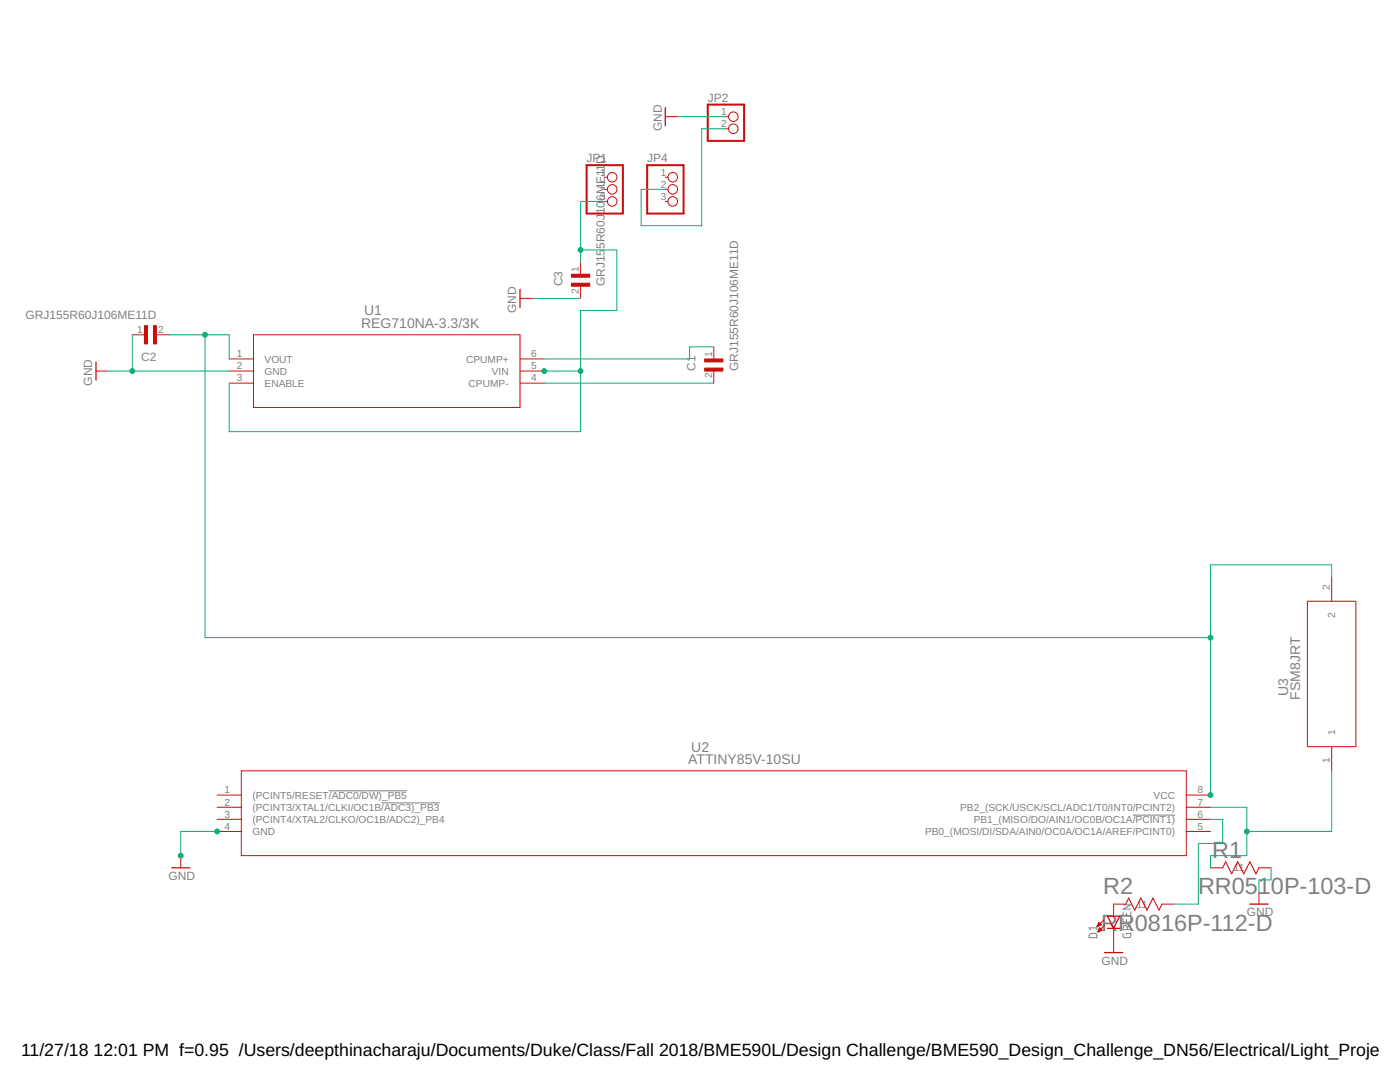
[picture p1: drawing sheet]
<?xml version="1.0" encoding="utf-8"?>
<!DOCTYPE eagle SYSTEM "eagle.dtd">
<!--
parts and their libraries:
SparkFun-LED: Licensing: Creative Commons ShareAlike 4.0 International - https://creativecommons.org/licenses/by-sa/4.0
-->
<eagle version="9.2.2">
<drawing>
<settings>
<setting alwaysvectorfont="no"/>
<setting verticaltext="up"/>
</settings>
<grid distance="0.1" unitdist="inch" unit="inch" style="lines" multiple="1" display="no" altdistance="0.01" altunitdist="inch" altunit="inch"/>
<schematic xreflabel="%F%N/%S.%C%R" xrefpart="/%S.%C%R">
<libraries>
<library name="voltage_reg">
<symbols>
<symbol name="REG710-25_DBV_6">
<pin name="VOUT" x="2.54" y="0" length="middle" direction="out"/>
<pin name="GND" x="2.54" y="-2.54" length="middle" direction="pwr"/>
<pin name="ENABLE" x="2.54" y="-5.08" length="middle" direction="pas"/>
<pin name="CPUMP-" x="68.58" y="-5.08" length="middle" direction="pas" rot="R180"/>
<pin name="VIN" x="68.58" y="-2.54" length="middle" direction="in" rot="R180"/>
<pin name="CPUMP+" x="68.58" y="0" length="middle" direction="pas" rot="R180"/>
<wire x1="7.62" y1="5.08" x2="7.62" y2="-10.16" width="0.1524" layer="94"/>
<wire x1="7.62" y1="-10.16" x2="63.5" y2="-10.16" width="0.1524" layer="94"/>
<wire x1="63.5" y1="-10.16" x2="63.5" y2="5.08" width="0.1524" layer="94"/>
<wire x1="63.5" y1="5.08" x2="7.62" y2="5.08" width="0.1524" layer="94"/>
<text x="30.8356" y="9.1186" size="2.0828" layer="95" ratio="6" rot="SR0">&gt;Name</text>
<text x="30.2006" y="6.5786" size="2.0828" layer="96" ratio="6" rot="SR0">&gt;Value</text>
</symbol>
</symbols>
<devicesets>
<deviceset name="REG710NA-3.3/3K" prefix="U">
<gates>
<gate name="A" symbol="REG710-25_DBV_6" x="0" y="0"/>
</gates>
<devices>
<device name="" package="DBV6">
<connects>
<connect gate="A" pin="CPUMP+" pad="6"/>
<connect gate="A" pin="CPUMP-" pad="4"/>
<connect gate="A" pin="ENABLE" pad="3"/>
<connect gate="A" pin="GND" pad="2"/>
<connect gate="A" pin="VIN" pad="5"/>
<connect gate="A" pin="VOUT" pad="1"/>
</connects>
<technologies>
<technology name="">
<attribute name="MANUFACTURER_PART_NUMBER" value="REG710NA3.33K" constant="no"/>
<attribute name="VENDOR" value="Texas Instruments" constant="no"/>
</technology>
</technologies>
</device>
<device name="DBV6-M" package="DBV6-M">
<connects>
<connect gate="A" pin="CPUMP+" pad="6"/>
<connect gate="A" pin="CPUMP-" pad="4"/>
<connect gate="A" pin="ENABLE" pad="3"/>
<connect gate="A" pin="GND" pad="2"/>
<connect gate="A" pin="VIN" pad="5"/>
<connect gate="A" pin="VOUT" pad="1"/>
</connects>
<technologies>
<technology name="">
<attribute name="MANUFACTURER_PART_NUMBER" value="REG710NA3.33K" constant="no"/>
<attribute name="VENDOR" value="Texas Instruments" constant="no"/>
</technology>
</technologies>
</device>
<device name="DBV6-L" package="DBV6-L">
<connects>
<connect gate="A" pin="CPUMP+" pad="6"/>
<connect gate="A" pin="CPUMP-" pad="4"/>
<connect gate="A" pin="ENABLE" pad="3"/>
<connect gate="A" pin="GND" pad="2"/>
<connect gate="A" pin="VIN" pad="5"/>
<connect gate="A" pin="VOUT" pad="1"/>
</connects>
<technologies>
<technology name="">
<attribute name="MANUFACTURER_PART_NUMBER" value="REG710NA3.33K" constant="no"/>
<attribute name="VENDOR" value="Texas Instruments" constant="no"/>
</technology>
</technologies>
</device>
</devices>
</deviceset>
</devicesets>
</library>
<library name="attiny85">
<symbols>
<symbol name="ATTINY85V-10SU">
<pin name="(PCINT5/RESET!/ADC0/DW)_PB5" x="2.54" y="0" length="middle"/>
<pin name="(PCINT3/XTAL1/CLKI/OC1B!/ADC3)_PB3" x="2.54" y="-2.54" length="middle"/>
<pin name="(PCINT4/XTAL2/CLKO/OC1B/ADC2)_PB4" x="2.54" y="-5.08" length="middle"/>
<pin name="GND" x="2.54" y="-7.62" length="middle" direction="pwr"/>
<pin name="PB0_(MOSI/DI/SDA/AIN0/OC0A/OC1A/AREF/PCINT0)" x="210.82" y="-7.62" length="middle" rot="R180"/>
<pin name="PB1_(MISO/DO/AIN1/OC0B/OC1A!/PCINT1)" x="210.82" y="-5.08" length="middle" rot="R180"/>
<pin name="PB2_(SCK/USCK/SCL/ADC1/T0/INT0/PCINT2)" x="210.82" y="-2.54" length="middle" rot="R180"/>
<pin name="VCC" x="210.82" y="0" length="middle" direction="pwr" rot="R180"/>
<wire x1="7.62" y1="5.08" x2="7.62" y2="-12.7" width="0.1524" layer="94"/>
<wire x1="7.62" y1="-12.7" x2="205.74" y2="-12.7" width="0.1524" layer="94"/>
<wire x1="205.74" y1="-12.7" x2="205.74" y2="5.08" width="0.1524" layer="94"/>
<wire x1="205.74" y1="5.08" x2="7.62" y2="5.08" width="0.1524" layer="94"/>
<text x="101.9556" y="9.1186" size="2.0828" layer="95" ratio="6" rot="SR0">&gt;Name</text>
<text x="101.3206" y="6.5786" size="2.0828" layer="96" ratio="6" rot="SR0">&gt;Value</text>
</symbol>
</symbols>
<devicesets>
<deviceset name="ATTINY85V-10SU" prefix="U">
<gates>
<gate name="A" symbol="ATTINY85V-10SU" x="0" y="0"/>
</gates>
<devices>
<device name="" package="8S2">
<connects>
<connect gate="A" pin="(PCINT3/XTAL1/CLKI/OC1B!/ADC3)_PB3" pad="2"/>
<connect gate="A" pin="(PCINT4/XTAL2/CLKO/OC1B/ADC2)_PB4" pad="3"/>
<connect gate="A" pin="(PCINT5/RESET!/ADC0/DW)_PB5" pad="1"/>
<connect gate="A" pin="GND" pad="4"/>
<connect gate="A" pin="PB0_(MOSI/DI/SDA/AIN0/OC0A/OC1A/AREF/PCINT0)" pad="5"/>
<connect gate="A" pin="PB1_(MISO/DO/AIN1/OC0B/OC1A!/PCINT1)" pad="6"/>
<connect gate="A" pin="PB2_(SCK/USCK/SCL/ADC1/T0/INT0/PCINT2)" pad="7"/>
<connect gate="A" pin="VCC" pad="8"/>
</connects>
<technologies>
<technology name="">
<attribute name="MANUFACTURER_PART_NUMBER" value="ATTINY85V10SU" constant="no"/>
<attribute name="VENDOR" value="Atmel" constant="no"/>
</technology>
</technologies>
</device>
<device name="8S2-M" package="8S2-M">
<connects>
<connect gate="A" pin="(PCINT3/XTAL1/CLKI/OC1B!/ADC3)_PB3" pad="2"/>
<connect gate="A" pin="(PCINT4/XTAL2/CLKO/OC1B/ADC2)_PB4" pad="3"/>
<connect gate="A" pin="(PCINT5/RESET!/ADC0/DW)_PB5" pad="1"/>
<connect gate="A" pin="GND" pad="4"/>
<connect gate="A" pin="PB0_(MOSI/DI/SDA/AIN0/OC0A/OC1A/AREF/PCINT0)" pad="5"/>
<connect gate="A" pin="PB1_(MISO/DO/AIN1/OC0B/OC1A!/PCINT1)" pad="6"/>
<connect gate="A" pin="PB2_(SCK/USCK/SCL/ADC1/T0/INT0/PCINT2)" pad="7"/>
<connect gate="A" pin="VCC" pad="8"/>
</connects>
<technologies>
<technology name="">
<attribute name="MANUFACTURER_PART_NUMBER" value="ATTINY85V10SU" constant="no"/>
<attribute name="VENDOR" value="Atmel" constant="no"/>
</technology>
</technologies>
</device>
<device name="8S2-L" package="8S2-L">
<connects>
<connect gate="A" pin="(PCINT3/XTAL1/CLKI/OC1B!/ADC3)_PB3" pad="2"/>
<connect gate="A" pin="(PCINT4/XTAL2/CLKO/OC1B/ADC2)_PB4" pad="3"/>
<connect gate="A" pin="(PCINT5/RESET!/ADC0/DW)_PB5" pad="1"/>
<connect gate="A" pin="GND" pad="4"/>
<connect gate="A" pin="PB0_(MOSI/DI/SDA/AIN0/OC0A/OC1A/AREF/PCINT0)" pad="5"/>
<connect gate="A" pin="PB1_(MISO/DO/AIN1/OC0B/OC1A!/PCINT1)" pad="6"/>
<connect gate="A" pin="PB2_(SCK/USCK/SCL/ADC1/T0/INT0/PCINT2)" pad="7"/>
<connect gate="A" pin="VCC" pad="8"/>
</connects>
<technologies>
<technology name="">
<attribute name="MANUFACTURER_PART_NUMBER" value="ATTINY85V10SU" constant="no"/>
<attribute name="VENDOR" value="Atmel" constant="no"/>
</technology>
</technologies>
</device>
</devices>
</deviceset>
</devicesets>
</library>
<library name="supply1">
<symbols>
<symbol name="GND">
<wire x1="-1.905" y1="0" x2="1.905" y2="0" width="0.254" layer="94"/>
<text x="-2.54" y="-2.54" size="1.778" layer="96">&gt;VALUE</text>
<pin name="GND" x="0" y="2.54" visible="off" length="short" direction="sup" rot="R270"/>
</symbol>
</symbols>
<devicesets>
<deviceset name="GND" prefix="GND">
<gates>
<gate name="1" symbol="GND" x="0" y="0"/>
</gates>
<devices>
<device name="">
<technologies>
<technology name=""/>
</technologies>
</device>
</devices>
</deviceset>
</devicesets>
</library>
<library name="button">
<symbols>
<symbol name="SWITCH_FSM4JRT">
<pin name="1" x="2.54" y="0" length="middle" direction="pas"/>
<pin name="2" x="43.18" y="0" length="middle" direction="pas" rot="R180"/>
<wire x1="7.62" y1="5.08" x2="7.62" y2="-5.08" width="0.1524" layer="94"/>
<wire x1="7.62" y1="-5.08" x2="38.1" y2="-5.08" width="0.1524" layer="94"/>
<wire x1="38.1" y1="-5.08" x2="38.1" y2="5.08" width="0.1524" layer="94"/>
<wire x1="38.1" y1="5.08" x2="7.62" y2="5.08" width="0.1524" layer="94"/>
<text x="18.1356" y="9.1186" size="2.0828" layer="95" ratio="6" rot="SR0">&gt;Name</text>
<text x="17.5006" y="6.5786" size="2.0828" layer="96" ratio="6" rot="SR0">&gt;Value</text>
</symbol>
</symbols>
<devicesets>
<deviceset name="FSM8JRT" prefix="U">
<gates>
<gate name="A" symbol="SWITCH_FSM4JRT" x="0" y="0"/>
</gates>
<devices>
<device name="" package="SWITCH_FSM4JRT">
<connects>
<connect gate="A" pin="1" pad="1"/>
<connect gate="A" pin="2" pad="2"/>
</connects>
<technologies>
<technology name="">
<attribute name="MANUFACTURER_PART_NUMBER" value="FSM8JRT" constant="no"/>
<attribute name="VENDOR" value="TE Connectivity" constant="no"/>
</technology>
</technologies>
</device>
</devices>
</deviceset>
</devicesets>
</library>
<library name="10kresistor">
<symbols>
<symbol name="RES">
<pin name="11" x="0" y="0" visible="pin" length="short" direction="pas" swaplevel="1"/>
<pin name="22" x="12.7" y="0" visible="off" length="short" direction="pas" swaplevel="1" rot="R180"/>
<wire x1="3.175" y1="1.27" x2="4.445" y2="-1.27" width="0.2032" layer="94"/>
<wire x1="4.445" y1="-1.27" x2="5.715" y2="1.27" width="0.2032" layer="94"/>
<wire x1="5.715" y1="1.27" x2="6.985" y2="-1.27" width="0.2032" layer="94"/>
<wire x1="6.985" y1="-1.27" x2="8.255" y2="1.27" width="0.2032" layer="94"/>
<wire x1="8.255" y1="1.27" x2="9.525" y2="-1.27" width="0.2032" layer="94"/>
<wire x1="2.54" y1="0" x2="3.175" y2="1.27" width="0.2032" layer="94"/>
<wire x1="9.525" y1="-1.27" x2="10.16" y2="0" width="0.2032" layer="94"/>
<text x="-2.6162" y="-5.5372" size="3.4798" layer="96" ratio="10" rot="SR0">&gt;Value</text>
<text x="-2.1844" y="2.0828" size="3.4798" layer="95" ratio="10" rot="SR0">&gt;Name</text>
</symbol>
</symbols>
<devicesets>
<deviceset name="RR0510P-103-D" prefix="R">
<gates>
<gate name="A" symbol="RES" x="0" y="0" swaplevel="1"/>
</gates>
<devices>
<device name="" package="RES_0510">
<connects>
<connect gate="A" pin="11" pad="1"/>
<connect gate="A" pin="22" pad="2"/>
</connects>
<technologies>
<technology name="">
<attribute name="MANUFACTURER_PART_NUMBER" value="RR0510P103D" constant="no"/>
<attribute name="VENDOR" value="Susumu" constant="no"/>
</technology>
</technologies>
</device>
<device name="RES_0510-M" package="RES_0510-M">
<connects>
<connect gate="A" pin="11" pad="1"/>
<connect gate="A" pin="22" pad="2"/>
</connects>
<technologies>
<technology name="">
<attribute name="MANUFACTURER_PART_NUMBER" value="RR0510P103D" constant="no"/>
<attribute name="VENDOR" value="Susumu" constant="no"/>
</technology>
</technologies>
</device>
<device name="RES_0510-L" package="RES_0510-L">
<connects>
<connect gate="A" pin="11" pad="1"/>
<connect gate="A" pin="22" pad="2"/>
</connects>
<technologies>
<technology name="">
<attribute name="MANUFACTURER_PART_NUMBER" value="RR0510P103D" constant="no"/>
<attribute name="VENDOR" value="Susumu" constant="no"/>
</technology>
</technologies>
</device>
</devices>
</deviceset>
</devicesets>
</library>
<library name="GRJ155R60J106ME11D">
<symbols>
<symbol name="GRJ155R60J106ME11D">
<text x="0" y="3.81" size="1.778" layer="95">&gt;NAME</text>
<text x="0" y="-5.08" size="1.778" layer="96">&gt;VALUE</text>
<rectangle x1="0" y1="-1.905" x2="0.635" y2="1.905" layer="94"/>
<rectangle x1="1.905" y1="-1.905" x2="2.54" y2="1.905" layer="94"/>
<pin name="1" x="5.08" y="0" visible="pad" length="short" direction="pas" rot="R180"/>
<pin name="2" x="-2.54" y="0" visible="pad" length="short" direction="pas"/>
</symbol>
</symbols>
<devicesets>
<deviceset name="GRJ155R60J106ME11D" prefix="C">
<gates>
<gate name="G$1" symbol="GRJ155R60J106ME11D" x="0" y="0"/>
</gates>
<devices>
<device name="" package="CAPC1005X55N">
<connects>
<connect gate="G$1" pin="1" pad="1"/>
<connect gate="G$1" pin="2" pad="2"/>
</connects>
<technologies>
<technology name="">
<attribute name="DESCRIPTION" value=" Capacitor Ceramic Mlcc 0402 10uf 6.3v Smd "/>
<attribute name="DIGI-KEY_PART_NUMBER" value="490-13211-1-ND"/>
<attribute name="DIGI-KEY_PURCHASE_URL" value="https://www.digikey.com/product-detail/en/murata-electronics-north-america/GRJ155R60J106ME11D/490-13211-1-ND/5877419?utm_source=snapeda&amp;utm_medium=aggregator&amp;utm_campaign=symbol"/>
<attribute name="MF" value="Murata"/>
<attribute name="MP" value="GRJ155R60J106ME11D"/>
<attribute name="PACKAGE" value="0402 Murata"/>
</technology>
</technologies>
</device>
</devices>
</deviceset>
</devicesets>
</library>
<library name="SparkFun-LED">
<symbols>
<symbol name="LED">
<wire x1="1.27" y1="0" x2="0" y2="-2.54" width="0.254" layer="94"/>
<wire x1="0" y1="-2.54" x2="-1.27" y2="0" width="0.254" layer="94"/>
<wire x1="1.27" y1="-2.54" x2="0" y2="-2.54" width="0.254" layer="94"/>
<wire x1="0" y1="-2.54" x2="-1.27" y2="-2.54" width="0.254" layer="94"/>
<wire x1="1.27" y1="0" x2="-1.27" y2="0" width="0.254" layer="94"/>
<wire x1="-2.032" y1="-0.762" x2="-3.429" y2="-2.159" width="0.1524" layer="94"/>
<wire x1="-1.905" y1="-1.905" x2="-3.302" y2="-3.302" width="0.1524" layer="94"/>
<text x="-3.429" y="-4.572" size="1.778" layer="95" font="vector" rot="R90">&gt;NAME</text>
<text x="1.905" y="-4.572" size="1.778" layer="96" font="vector" rot="R90" align="top-left">&gt;VALUE</text>
<pin name="C" x="0" y="-5.08" visible="off" length="short" direction="pas" rot="R90"/>
<pin name="A" x="0" y="2.54" visible="off" length="short" direction="pas" rot="R270"/>
<polygon width="0.1524" layer="94">
<vertex x="-3.429" y="-2.159"/>
<vertex x="-3.048" y="-1.27"/>
<vertex x="-2.54" y="-1.778"/>
</polygon>
<polygon width="0.1524" layer="94">
<vertex x="-3.302" y="-3.302"/>
<vertex x="-2.921" y="-2.413"/>
<vertex x="-2.413" y="-2.921"/>
</polygon>
</symbol>
</symbols>
<devicesets>
<deviceset name="LED-GREEN" prefix="D" uservalue="yes">
<gates>
<gate name="G$1" symbol="LED" x="0" y="0"/>
</gates>
<devices>
<device name="0603" package="LED-0603">
<connects>
<connect gate="G$1" pin="A" pad="A"/>
<connect gate="G$1" pin="C" pad="C"/>
</connects>
<package3dinstances>
<package3dinstance package3d_urn="urn:adsk.eagle:package:39354/1"/>
</package3dinstances>
<technologies>
<technology name="">
<attribute name="PROD_ID" value="DIO-00821" constant="no"/>
<attribute name="VALUE" value="GREEN" constant="no"/>
</technology>
</technologies>
</device>
<device name="LILYPAD" package="LED-1206">
<connects>
<connect gate="G$1" pin="A" pad="A"/>
<connect gate="G$1" pin="C" pad="C"/>
</connects>
<package3dinstances>
<package3dinstance package3d_urn="urn:adsk.eagle:package:39352/1"/>
</package3dinstances>
<technologies>
<technology name="">
<attribute name="PROD_ID" value="DIO-09910"/>
<attribute name="VALUE" value="GREEN" constant="no"/>
</technology>
</technologies>
</device>
<device name="1206" package="LED-1206">
<connects>
<connect gate="G$1" pin="A" pad="A"/>
<connect gate="G$1" pin="C" pad="C"/>
</connects>
<package3dinstances>
<package3dinstance package3d_urn="urn:adsk.eagle:package:39352/1"/>
</package3dinstances>
<technologies>
<technology name="">
<attribute name="PROD_ID" value="DIO-00862" constant="no"/>
<attribute name="VALUE" value="GREEN" constant="no"/>
</technology>
</technologies>
</device>
<device name="1206-BOTTOM" package="LED-1206-BOTTOM">
<connects>
<connect gate="G$1" pin="A" pad="A"/>
<connect gate="G$1" pin="C" pad="C"/>
</connects>
<package3dinstances>
<package3dinstance package3d_urn="urn:adsk.eagle:package:39358/1"/>
</package3dinstances>
<technologies>
<technology name="">
<attribute name="PROD_ID" value="DIO-11076" constant="no"/>
<attribute name="VALUE" value="Green" constant="no"/>
</technology>
</technologies>
</device>
</devices>
</deviceset>
</devicesets>
</library>
<library name="1p1koSF">
<symbols>
<symbol name="RES">
<pin name="11" x="0" y="0" visible="pin" length="short" direction="pas" swaplevel="1"/>
<pin name="22" x="12.7" y="0" visible="off" length="short" direction="pas" swaplevel="1" rot="R180"/>
<wire x1="3.175" y1="1.27" x2="4.445" y2="-1.27" width="0.2032" layer="94"/>
<wire x1="4.445" y1="-1.27" x2="5.715" y2="1.27" width="0.2032" layer="94"/>
<wire x1="5.715" y1="1.27" x2="6.985" y2="-1.27" width="0.2032" layer="94"/>
<wire x1="6.985" y1="-1.27" x2="8.255" y2="1.27" width="0.2032" layer="94"/>
<wire x1="8.255" y1="1.27" x2="9.525" y2="-1.27" width="0.2032" layer="94"/>
<wire x1="2.54" y1="0" x2="3.175" y2="1.27" width="0.2032" layer="94"/>
<wire x1="9.525" y1="-1.27" x2="10.16" y2="0" width="0.2032" layer="94"/>
<text x="-2.6162" y="-5.5372" size="3.4798" layer="96" ratio="10" rot="SR0">&gt;Value</text>
<text x="-2.1844" y="2.0828" size="3.4798" layer="95" ratio="10" rot="SR0">&gt;Name</text>
</symbol>
</symbols>
<devicesets>
<deviceset name="RR0816P-112-D" prefix="R">
<gates>
<gate name="A" symbol="RES" x="0" y="0" swaplevel="1"/>
</gates>
<devices>
<device name="" package="RES_0816">
<connects>
<connect gate="A" pin="11" pad="1"/>
<connect gate="A" pin="22" pad="2"/>
</connects>
<technologies>
<technology name="">
<attribute name="MANUFACTURER_PART_NUMBER" value="RR0816P112D" constant="no"/>
<attribute name="VENDOR" value="Susumu" constant="no"/>
</technology>
</technologies>
</device>
<device name="RES_0816-M" package="RES_0816-M">
<connects>
<connect gate="A" pin="11" pad="1"/>
<connect gate="A" pin="22" pad="2"/>
</connects>
<technologies>
<technology name="">
<attribute name="MANUFACTURER_PART_NUMBER" value="RR0816P112D" constant="no"/>
<attribute name="VENDOR" value="Susumu" constant="no"/>
</technology>
</technologies>
</device>
<device name="RES_0816-L" package="RES_0816-L">
<connects>
<connect gate="A" pin="11" pad="1"/>
<connect gate="A" pin="22" pad="2"/>
</connects>
<technologies>
<technology name="">
<attribute name="MANUFACTURER_PART_NUMBER" value="RR0816P112D" constant="no"/>
<attribute name="VENDOR" value="Susumu" constant="no"/>
</technology>
</technologies>
</device>
</devices>
</deviceset>
</devicesets>
</library>
<library name="pinhead">
<symbols>
<symbol name="PINHD2">
<wire x1="-6.35" y1="-2.54" x2="1.27" y2="-2.54" width="0.4064" layer="94"/>
<wire x1="1.27" y1="-2.54" x2="1.27" y2="5.08" width="0.4064" layer="94"/>
<wire x1="1.27" y1="5.08" x2="-6.35" y2="5.08" width="0.4064" layer="94"/>
<wire x1="-6.35" y1="5.08" x2="-6.35" y2="-2.54" width="0.4064" layer="94"/>
<text x="-6.35" y="5.715" size="1.778" layer="95">&gt;NAME</text>
<text x="-6.35" y="-5.08" size="1.778" layer="96">&gt;VALUE</text>
<pin name="1" x="-2.54" y="2.54" visible="pad" length="short" direction="pas" function="dot"/>
<pin name="2" x="-2.54" y="0" visible="pad" length="short" direction="pas" function="dot"/>
</symbol>
<symbol name="PINHD3">
<wire x1="-6.35" y1="-5.08" x2="1.27" y2="-5.08" width="0.4064" layer="94"/>
<wire x1="1.27" y1="-5.08" x2="1.27" y2="5.08" width="0.4064" layer="94"/>
<wire x1="1.27" y1="5.08" x2="-6.35" y2="5.08" width="0.4064" layer="94"/>
<wire x1="-6.35" y1="5.08" x2="-6.35" y2="-5.08" width="0.4064" layer="94"/>
<text x="-6.35" y="5.715" size="1.778" layer="95">&gt;NAME</text>
<text x="-6.35" y="-7.62" size="1.778" layer="96">&gt;VALUE</text>
<pin name="1" x="-2.54" y="2.54" visible="pad" length="short" direction="pas" function="dot"/>
<pin name="2" x="-2.54" y="0" visible="pad" length="short" direction="pas" function="dot"/>
<pin name="3" x="-2.54" y="-2.54" visible="pad" length="short" direction="pas" function="dot"/>
</symbol>
</symbols>
<devicesets>
<deviceset name="PINHD-1X2" prefix="JP" uservalue="yes">
<gates>
<gate name="G$1" symbol="PINHD2" x="0" y="0"/>
</gates>
<devices>
<device name="" package="1X02">
<connects>
<connect gate="G$1" pin="1" pad="1"/>
<connect gate="G$1" pin="2" pad="2"/>
</connects>
<package3dinstances>
<package3dinstance package3d_urn="urn:adsk.eagle:package:22435/2"/>
</package3dinstances>
<technologies>
<technology name=""/>
</technologies>
</device>
<device name="/90" package="1X02/90">
<connects>
<connect gate="G$1" pin="1" pad="1"/>
<connect gate="G$1" pin="2" pad="2"/>
</connects>
<package3dinstances>
<package3dinstance package3d_urn="urn:adsk.eagle:package:22437/2"/>
</package3dinstances>
<technologies>
<technology name=""/>
</technologies>
</device>
</devices>
</deviceset>
<deviceset name="PINHD-1X3" prefix="JP" uservalue="yes">
<gates>
<gate name="A" symbol="PINHD3" x="0" y="0"/>
</gates>
<devices>
<device name="" package="1X03">
<connects>
<connect gate="A" pin="1" pad="1"/>
<connect gate="A" pin="2" pad="2"/>
<connect gate="A" pin="3" pad="3"/>
</connects>
<package3dinstances>
<package3dinstance package3d_urn="urn:adsk.eagle:package:22458/2"/>
</package3dinstances>
<technologies>
<technology name=""/>
</technologies>
</device>
<device name="/90" package="1X03/90">
<connects>
<connect gate="A" pin="1" pad="1"/>
<connect gate="A" pin="2" pad="2"/>
<connect gate="A" pin="3" pad="3"/>
</connects>
<package3dinstances>
<package3dinstance package3d_urn="urn:adsk.eagle:package:22459/2"/>
</package3dinstances>
<technologies>
<technology name=""/>
</technologies>
</device>
</devices>
</deviceset>
</devicesets>
</library>
</libraries>
<attributes>
</attributes>
<variantdefs>
</variantdefs>
<classes>
<class number="0" name="default" width="0" drill="0">
</class>
</classes>
<parts>
<part name="U1" library="voltage_reg" deviceset="REG710NA-3.3/3K" device=""/>
<part name="U2" library="attiny85" deviceset="ATTINY85V-10SU" device=""/>
<part name="GND1" library="supply1" deviceset="GND" device=""/>
<part name="GND2" library="supply1" deviceset="GND" device=""/>
<part name="GND3" library="supply1" deviceset="GND" device=""/>
<part name="U3" library="button" deviceset="FSM8JRT" device=""/>
<part name="R1" library="10kresistor" deviceset="RR0510P-103-D" device=""/>
<part name="C1" library="GRJ155R60J106ME11D" deviceset="GRJ155R60J106ME11D" device=""/>
<part name="C2" library="GRJ155R60J106ME11D" deviceset="GRJ155R60J106ME11D" device=""/>
<part name="C3" library="GRJ155R60J106ME11D" deviceset="GRJ155R60J106ME11D" device=""/>
<part name="D1" library="SparkFun-LED" deviceset="LED-GREEN" device="0603" package3d_urn="urn:adsk.eagle:package:39354/1" value="GREEN"/>
<part name="GND4" library="supply1" deviceset="GND" device=""/>
<part name="R2" library="1p1koSF" deviceset="RR0816P-112-D" device=""/>
<part name="JP2" library="pinhead" deviceset="PINHD-1X2" device="" package3d_urn="urn:adsk.eagle:package:22435/2"/>
<part name="GND5" library="supply1" deviceset="GND" device=""/>
<part name="JP1" library="pinhead" deviceset="PINHD-1X3" device="" package3d_urn="urn:adsk.eagle:package:22458/2"/>
<part name="JP4" library="pinhead" deviceset="PINHD-1X3" device="" package3d_urn="urn:adsk.eagle:package:22458/2"/>
<part name="GND6" library="supply1" deviceset="GND" device=""/>
</parts>
<sheets>
<sheet>
<plain>
</plain>
<instances>
<instance part="U1" gate="A" x="10.16" y="86.36" smashed="yes">
<attribute name="NAME" x="40.9956" y="95.4786" size="2.0828" layer="95" ratio="6" rot="SR0"/>
<attribute name="VALUE" x="40.3606" y="92.9386" size="2.0828" layer="96" ratio="6" rot="SR0"/>
</instance>
<instance part="U2" gate="A" x="7.62" y="-5.08" smashed="yes">
<attribute name="NAME" x="109.5756" y="4.0386" size="2.0828" layer="95" ratio="6" rot="SR0"/>
<attribute name="VALUE" x="108.9406" y="1.4986" size="2.0828" layer="96" ratio="6" rot="SR0"/>
</instance>
<instance part="GND1" gate="1" x="-15.24" y="83.82" smashed="yes" rot="R270">
<attribute name="VALUE" x="-17.78" y="86.36" size="1.778" layer="96" rot="R270"/>
</instance>
<instance part="GND2" gate="1" x="2.54" y="-20.32" smashed="yes">
<attribute name="VALUE" x="0" y="-22.86" size="1.778" layer="96"/>
</instance>
<instance part="GND3" gate="1" x="228.6" y="-27.94" smashed="yes">
<attribute name="VALUE" x="226.06" y="-30.48" size="1.778" layer="96"/>
</instance>
<instance part="U3" gate="A" x="243.84" y="-2.54" smashed="yes" rot="R90">
<attribute name="NAME" x="234.7214" y="15.5956" size="2.0828" layer="95" ratio="6" rot="SR90"/>
<attribute name="VALUE" x="237.2614" y="14.9606" size="2.0828" layer="96" ratio="6" rot="SR90"/>
</instance>
<instance part="R1" gate="A" x="218.44" y="-20.32" smashed="yes">
<attribute name="VALUE" x="215.8238" y="-25.8572" size="3.4798" layer="96" ratio="10" rot="SR0"/>
<attribute name="NAME" x="218.7956" y="-18.2372" size="3.4798" layer="95" ratio="10" rot="SR0"/>
</instance>
<instance part="C1" gate="G$1" x="114.3" y="83.82" smashed="yes" rot="R90">
<attribute name="NAME" x="110.49" y="83.82" size="1.778" layer="95" rot="R90"/>
<attribute name="VALUE" x="119.38" y="83.82" size="1.778" layer="96" rot="R90"/>
</instance>
<instance part="C2" gate="G$1" x="-2.54" y="91.44" smashed="yes" rot="R180">
<attribute name="NAME" x="-2.54" y="87.63" size="1.778" layer="95" rot="R180"/>
<attribute name="VALUE" x="-2.54" y="96.52" size="1.778" layer="96" rot="R180"/>
</instance>
<instance part="C3" gate="G$1" x="86.36" y="101.6" smashed="yes" rot="R90">
<attribute name="NAME" x="82.55" y="101.6" size="1.778" layer="95" rot="R90"/>
<attribute name="VALUE" x="91.44" y="101.6" size="1.778" layer="96" rot="R90"/>
</instance>
<instance part="D1" gate="G$1" x="198.12" y="-30.48" smashed="yes">
<attribute name="NAME" x="194.691" y="-35.052" size="1.778" layer="95" font="vector" rot="R90"/>
<attribute name="VALUE" x="200.025" y="-35.052" size="1.778" layer="96" font="vector" rot="R90" align="top-left"/>
</instance>
<instance part="GND4" gate="1" x="198.12" y="-38.1" smashed="yes">
<attribute name="VALUE" x="195.58" y="-40.64" size="1.778" layer="96"/>
</instance>
<instance part="R2" gate="A" x="198.12" y="-27.94" smashed="yes">
<attribute name="VALUE" x="195.5038" y="-33.4772" size="3.4798" layer="96" ratio="10" rot="SR0"/>
<attribute name="NAME" x="195.9356" y="-25.8572" size="3.4798" layer="95" ratio="10" rot="SR0"/>
</instance>
<instance part="JP2" gate="G$1" x="119.38" y="134.62" smashed="yes">
<attribute name="NAME" x="113.03" y="140.335" size="1.778" layer="95"/>
<attribute name="VALUE" x="113.03" y="129.54" size="1.778" layer="96"/>
</instance>
<instance part="GND5" gate="1" x="104.14" y="137.16" smashed="yes" rot="R270">
<attribute name="VALUE" x="101.6" y="139.7" size="1.778" layer="96" rot="R270"/>
</instance>
<instance part="JP1" gate="A" x="93.98" y="121.92" smashed="yes">
<attribute name="NAME" x="87.63" y="127.635" size="1.778" layer="95"/>
<attribute name="VALUE" x="87.63" y="114.3" size="1.778" layer="96"/>
</instance>
<instance part="JP4" gate="A" x="106.68" y="121.92" smashed="yes">
<attribute name="NAME" x="100.33" y="127.635" size="1.778" layer="95"/>
<attribute name="VALUE" x="100.33" y="114.3" size="1.778" layer="96"/>
</instance>
<instance part="GND6" gate="1" x="73.66" y="99.06" smashed="yes" rot="R270">
<attribute name="VALUE" x="71.12" y="101.6" size="1.778" layer="96" rot="R270"/>
</instance>
</instances>
<busses>
</busses>
<nets>
<net name="GND" class="0">
<segment>
<pinref part="GND1" gate="1" pin="GND"/>
<pinref part="U1" gate="A" pin="GND"/>
<wire x1="-12.7" y1="83.82" x2="-7.62" y2="83.82" width="0.1524" layer="91"/>
<pinref part="C2" gate="G$1" pin="1"/>
<wire x1="-7.62" y1="83.82" x2="12.7" y2="83.82" width="0.1524" layer="91"/>
<wire x1="-7.62" y1="91.44" x2="-7.62" y2="83.82" width="0.1524" layer="91"/>
<junction x="-7.62" y="83.82"/>
</segment>
<segment>
<pinref part="U2" gate="A" pin="GND"/>
<wire x1="10.16" y1="-12.7" x2="2.54" y2="-12.7" width="0.1524" layer="91"/>
<pinref part="GND2" gate="1" pin="GND"/>
<wire x1="2.54" y1="-12.7" x2="2.54" y2="-17.78" width="0.1524" layer="91"/>
<junction x="10.16" y="-12.7"/>
<junction x="2.54" y="-17.78"/>
</segment>
<segment>
<pinref part="GND3" gate="1" pin="GND"/>
<wire x1="228.6" y1="-22.86" x2="228.6" y2="-25.4" width="0.1524" layer="91"/>
<pinref part="R1" gate="A" pin="22"/>
<wire x1="231.14" y1="-20.32" x2="231.14" y2="-22.86" width="0.1524" layer="91"/>
<wire x1="231.14" y1="-22.86" x2="228.6" y2="-22.86" width="0.1524" layer="91"/>
</segment>
<segment>
<pinref part="D1" gate="G$1" pin="C"/>
<pinref part="GND4" gate="1" pin="GND"/>
</segment>
<segment>
<pinref part="JP2" gate="G$1" pin="1"/>
<wire x1="116.84" y1="137.16" x2="106.68" y2="137.16" width="0.1524" layer="91"/>
<pinref part="GND5" gate="1" pin="GND"/>
</segment>
<segment>
<wire x1="86.36" y1="99.06" x2="76.2" y2="99.06" width="0.1524" layer="91"/>
<pinref part="GND6" gate="1" pin="GND"/>
<pinref part="C3" gate="G$1" pin="2"/>
</segment>
</net>
<net name="N$1" class="0">
<segment>
<pinref part="U1" gate="A" pin="VOUT"/>
<wire x1="12.7" y1="86.36" x2="12.7" y2="91.44" width="0.1524" layer="91"/>
<wire x1="12.7" y1="91.44" x2="7.62" y2="91.44" width="0.1524" layer="91"/>
<wire x1="7.62" y1="91.44" x2="7.62" y2="27.94" width="0.1524" layer="91"/>
<pinref part="U2" gate="A" pin="VCC"/>
<wire x1="7.62" y1="27.94" x2="218.44" y2="27.94" width="0.1524" layer="91"/>
<wire x1="218.44" y1="27.94" x2="218.44" y2="-5.08" width="0.1524" layer="91"/>
<junction x="218.44" y="-5.08"/>
<wire x1="218.44" y1="27.94" x2="218.44" y2="43.18" width="0.1524" layer="91"/>
<junction x="218.44" y="27.94"/>
<wire x1="218.44" y1="43.18" x2="243.84" y2="43.18" width="0.1524" layer="91"/>
<pinref part="U3" gate="A" pin="2"/>
<wire x1="243.84" y1="43.18" x2="243.84" y2="40.64" width="0.1524" layer="91"/>
<pinref part="C2" gate="G$1" pin="2"/>
<wire x1="0" y1="91.44" x2="7.62" y2="91.44" width="0.1524" layer="91"/>
<junction x="7.62" y="91.44"/>
</segment>
</net>
<net name="N$5" class="0">
<segment>
<pinref part="U3" gate="A" pin="1"/>
<wire x1="226.06" y1="-12.7" x2="243.84" y2="-12.7" width="0.1524" layer="91"/>
<wire x1="243.84" y1="-12.7" x2="243.84" y2="0" width="0.1524" layer="91"/>
<pinref part="R1" gate="A" pin="11"/>
<wire x1="218.44" y1="-20.32" x2="218.44" y2="-17.78" width="0.1524" layer="91"/>
<wire x1="218.44" y1="-17.78" x2="226.06" y2="-17.78" width="0.1524" layer="91"/>
<wire x1="226.06" y1="-17.78" x2="226.06" y2="-12.7" width="0.1524" layer="91"/>
<pinref part="U2" gate="A" pin="PB2_(SCK/USCK/SCL/ADC1/T0/INT0/PCINT2)"/>
<wire x1="218.44" y1="-7.62" x2="226.06" y2="-7.62" width="0.1524" layer="91"/>
<wire x1="226.06" y1="-7.62" x2="226.06" y2="-12.7" width="0.1524" layer="91"/>
<junction x="226.06" y="-12.7"/>
</segment>
</net>
<net name="N$2" class="0">
<segment>
<pinref part="U1" gate="A" pin="CPUMP+"/>
<wire x1="78.74" y1="86.36" x2="109.22" y2="86.36" width="0.1524" layer="91"/>
<wire x1="109.22" y1="86.36" x2="109.22" y2="88.9" width="0.1524" layer="91"/>
<pinref part="C1" gate="G$1" pin="1"/>
<wire x1="109.22" y1="88.9" x2="114.3" y2="88.9" width="0.1524" layer="91"/>
</segment>
</net>
<net name="N$3" class="0">
<segment>
<pinref part="U1" gate="A" pin="CPUMP-"/>
<wire x1="114.3" y1="81.28" x2="78.74" y2="81.28" width="0.1524" layer="91"/>
<pinref part="C1" gate="G$1" pin="2"/>
</segment>
</net>
<net name="N$6" class="0">
<segment>
<pinref part="D1" gate="G$1" pin="A"/>
<pinref part="R2" gate="A" pin="11"/>
</segment>
</net>
<net name="N$7" class="0">
<segment>
<pinref part="R2" gate="A" pin="22"/>
<wire x1="210.82" y1="-27.94" x2="215.9" y2="-27.94" width="0.1524" layer="91"/>
<wire x1="215.9" y1="-27.94" x2="215.9" y2="-15.24" width="0.1524" layer="91"/>
<wire x1="215.9" y1="-15.24" x2="220.98" y2="-15.24" width="0.1524" layer="91"/>
<wire x1="220.98" y1="-15.24" x2="220.98" y2="-10.16" width="0.1524" layer="91"/>
<pinref part="U2" gate="A" pin="PB1_(MISO/DO/AIN1/OC0B/OC1A!/PCINT1)"/>
<wire x1="220.98" y1="-10.16" x2="218.44" y2="-10.16" width="0.1524" layer="91"/>
</segment>
</net>
<net name="N$10" class="0">
<segment>
<wire x1="111.76" y1="114.3" x2="111.76" y2="134.62" width="0.1524" layer="91"/>
<pinref part="JP2" gate="G$1" pin="2"/>
<wire x1="116.84" y1="134.62" x2="111.76" y2="134.62" width="0.1524" layer="91"/>
<pinref part="JP4" gate="A" pin="2"/>
<wire x1="104.14" y1="121.92" x2="99.06" y2="121.92" width="0.1524" layer="91"/>
<wire x1="99.06" y1="121.92" x2="99.06" y2="114.3" width="0.1524" layer="91"/>
<wire x1="99.06" y1="114.3" x2="111.76" y2="114.3" width="0.1524" layer="91"/>
</segment>
</net>
<net name="N$8" class="0">
<segment>
<pinref part="C3" gate="G$1" pin="1"/>
<wire x1="86.36" y1="106.68" x2="86.36" y2="109.22" width="0.1524" layer="91"/>
<pinref part="JP1" gate="A" pin="3"/>
<wire x1="86.36" y1="109.22" x2="86.36" y2="119.38" width="0.1524" layer="91"/>
<wire x1="86.36" y1="119.38" x2="91.44" y2="119.38" width="0.1524" layer="91"/>
<wire x1="86.36" y1="109.22" x2="93.98" y2="109.22" width="0.1524" layer="91"/>
<junction x="86.36" y="109.22"/>
<wire x1="93.98" y1="109.22" x2="93.98" y2="96.52" width="0.1524" layer="91"/>
<wire x1="93.98" y1="96.52" x2="86.36" y2="96.52" width="0.1524" layer="91"/>
<pinref part="U1" gate="A" pin="VIN"/>
<wire x1="78.74" y1="83.82" x2="86.36" y2="83.82" width="0.1524" layer="91"/>
<junction x="78.74" y="83.82"/>
<pinref part="U1" gate="A" pin="ENABLE"/>
<wire x1="12.7" y1="81.28" x2="12.7" y2="71.12" width="0.1524" layer="91"/>
<wire x1="12.7" y1="71.12" x2="86.36" y2="71.12" width="0.1524" layer="91"/>
<wire x1="86.36" y1="71.12" x2="86.36" y2="83.82" width="0.1524" layer="91"/>
<wire x1="86.36" y1="96.52" x2="86.36" y2="83.82" width="0.1524" layer="91"/>
<junction x="86.36" y="83.82"/>
</segment>
</net>
</nets>
</sheet>
</sheets>
</schematic>
</drawing>
<compatibility>
<note version="8.2" severity="warning">
Since Version 8.2, EAGLE supports online libraries. The ids
of those online libraries will not be understood (or retained)
with this version.
</note>
<note version="8.3" severity="warning">
Since Version 8.3, EAGLE supports URNs for individual library
assets (packages, symbols, and devices). The URNs of those assets
will not be understood (or retained) with this version.
</note>
<note version="8.3" severity="warning">
Since Version 8.3, EAGLE supports the association of 3D packages
with devices in libraries, schematics, and board files. Those 3D
packages will not be understood (or retained) with this version.
</note>
</compatibility>
</eagle>
